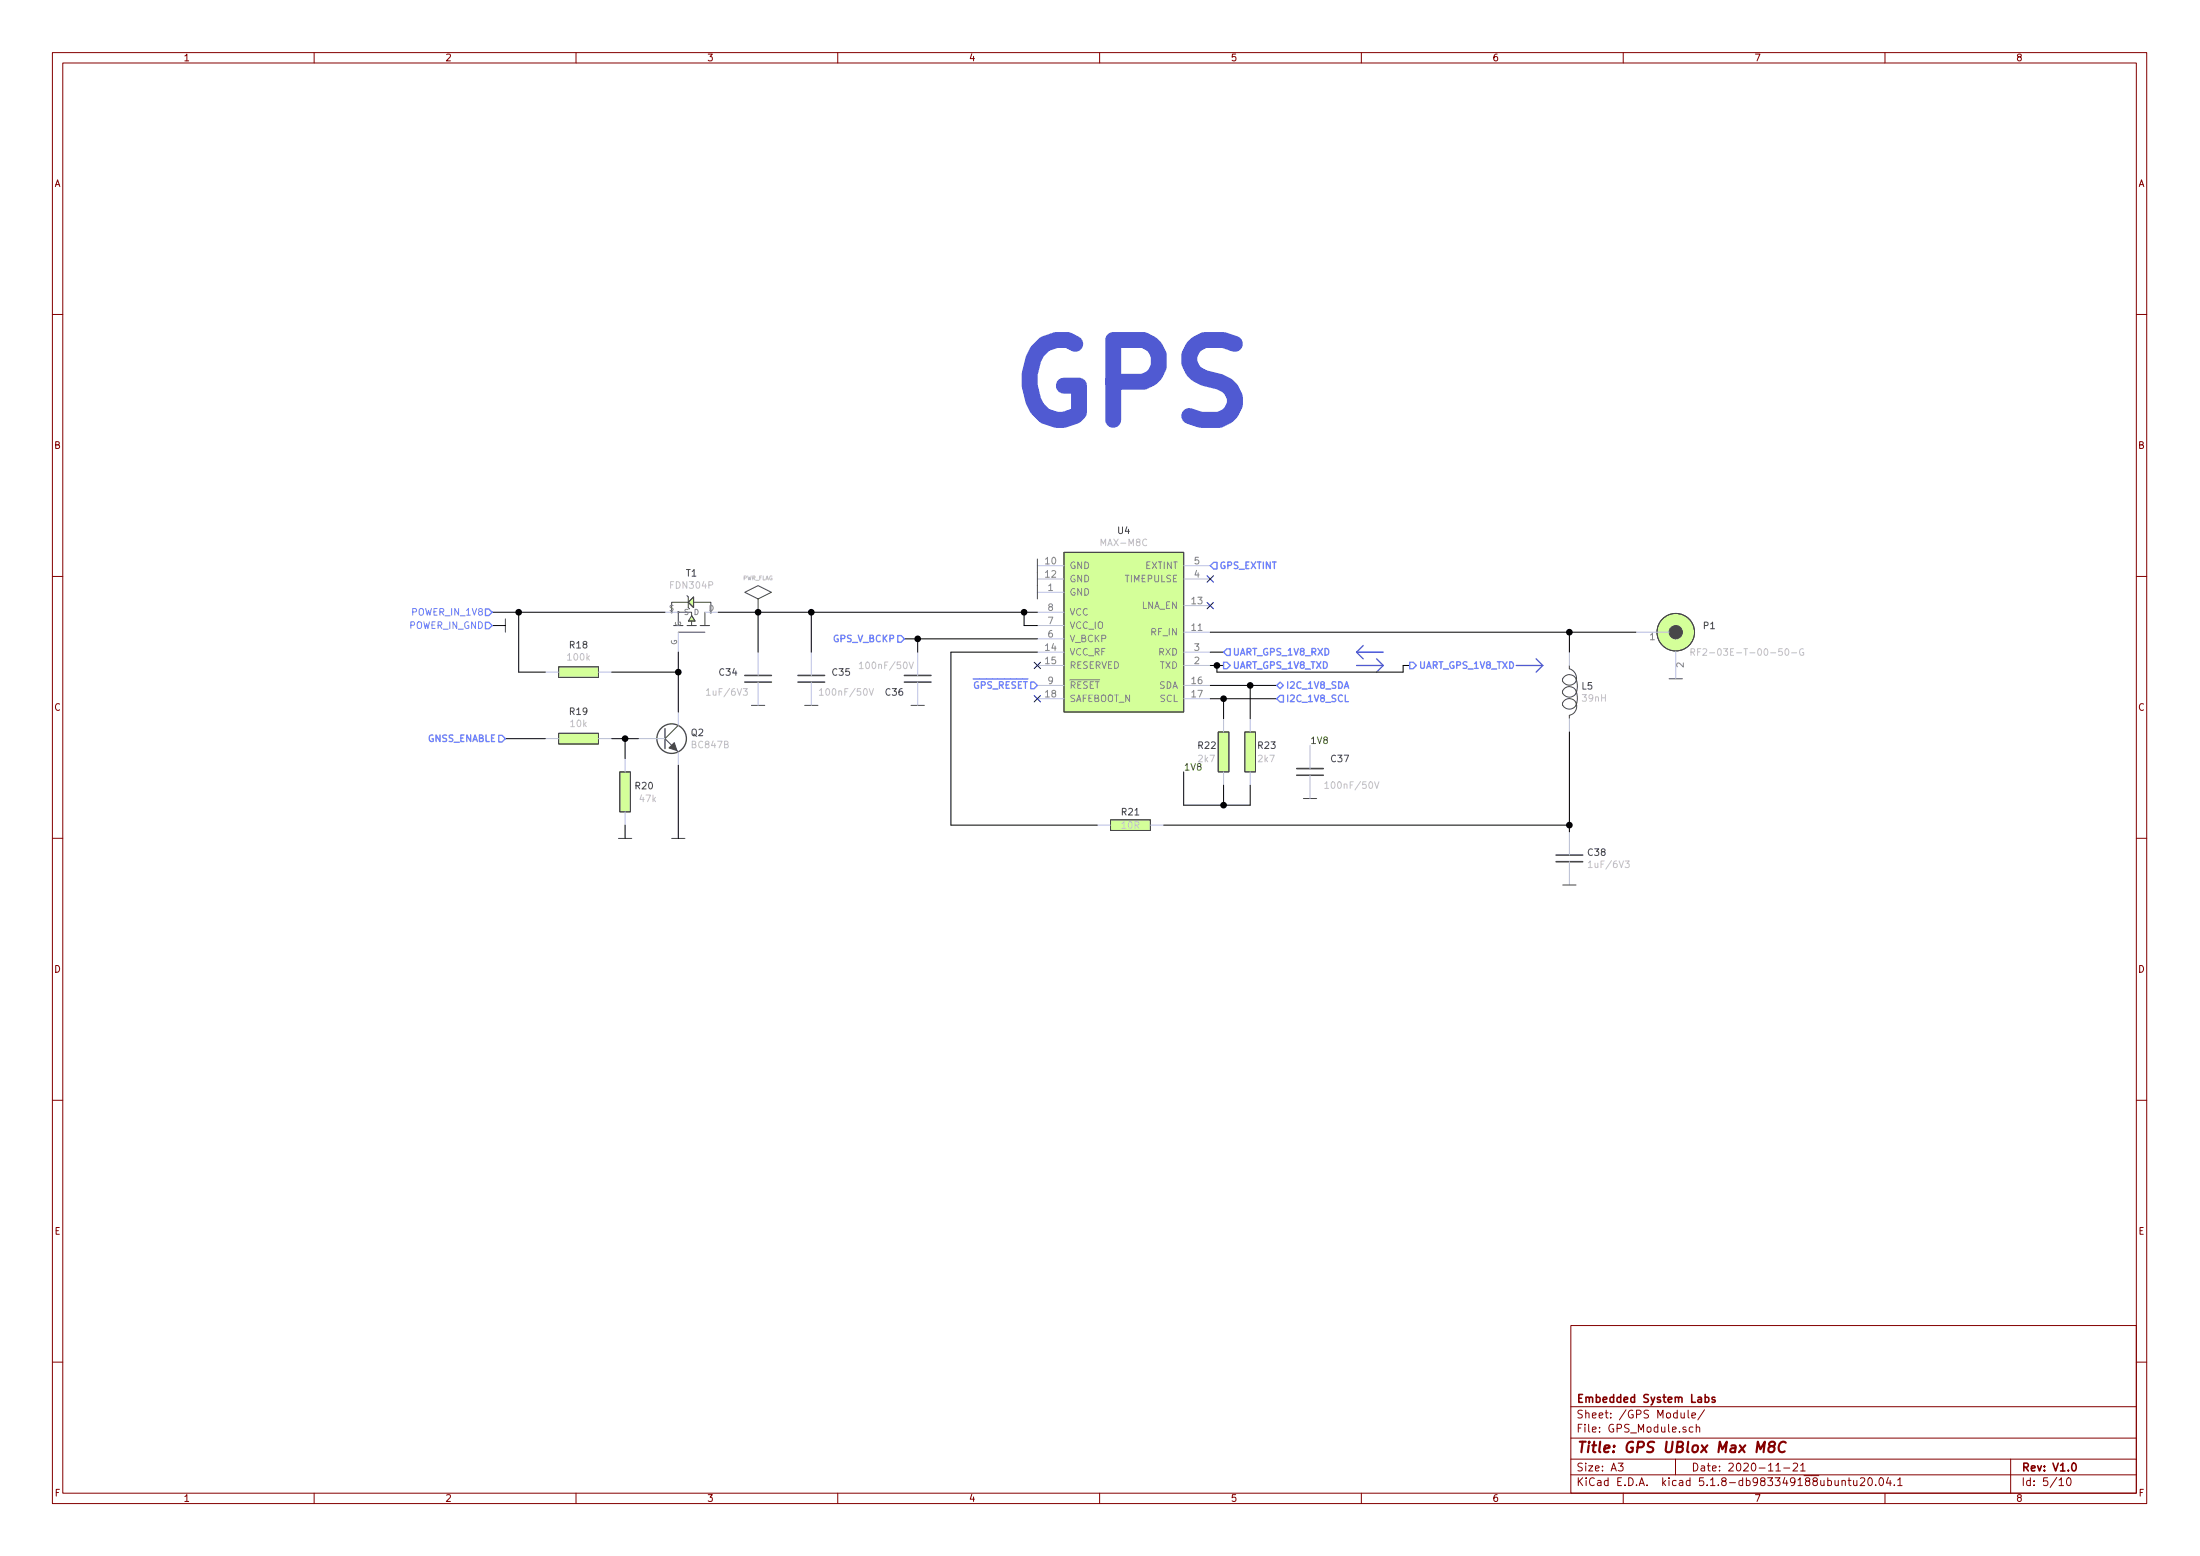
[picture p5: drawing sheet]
EESchema Schematic File Version 4
EELAYER 30 0
EELAYER END
$Descr A3 16535 11693
encoding utf-8
Sheet 5 10
Title "GPS UBlox Max M8C"
Date "2020-11-21"
Rev "V1.0"
Comp "Embedded System Labs"
Comment1 ""
Comment2 ""
Comment3 ""
Comment4 ""
$EndDescr
$Comp
L power:GND #PWR?
U 1 1
P 7800 4250
AR Path="/5C4D78BE" Ref="#PWR?"  Part="1" 
AR Path="/5BF6704F/5C4D78BE" Ref="#PWR?"  Part="1" 
AR Path="/5FB342F4/5C4D78BE" Ref="#PWR0131"  Part="1" 
F 0 "#PWR0131" H 7800 4350 30  0001 C CNN
F 1 "GND" H 7800 4150 30  0001 C CNN
F 2 "" H 7800 4250 60  0000 C CNN
F 3 "" H 7800 4250 60  0000 C CNN
	1    7800 4250
	0    1    1    0   
$EndComp
$Comp
L power:GND #PWR?
U 1 1
P 7800 4350
AR Path="/5C4D78D6" Ref="#PWR?"  Part="1" 
AR Path="/5BF6704F/5C4D78D6" Ref="#PWR?"  Part="1" 
AR Path="/5FB342F4/5C4D78D6" Ref="#PWR0132"  Part="1" 
F 0 "#PWR0132" H 7800 4450 30  0001 C CNN
F 1 "GND" H 7800 4250 30  0001 C CNN
F 2 "" H 7800 4350 60  0000 C CNN
F 3 "" H 7800 4350 60  0000 C CNN
	1    7800 4350
	0    1    1    0   
$EndComp
$Comp
L power:GND #PWR?
U 1 1
P 7800 4450
AR Path="/5C4D78F5" Ref="#PWR?"  Part="1" 
AR Path="/5BF6704F/5C4D78F5" Ref="#PWR?"  Part="1" 
AR Path="/5FB342F4/5C4D78F5" Ref="#PWR0133"  Part="1" 
F 0 "#PWR0133" H 7800 4550 30  0001 C CNN
F 1 "GND" H 7800 4350 30  0001 C CNN
F 2 "" H 7800 4450 60  0000 C CNN
F 3 "" H 7800 4450 60  0000 C CNN
	1    7800 4450
	0    1    1    0   
$EndComp
NoConn ~ 9100 4350
NoConn ~ 9100 4550
NoConn ~ 7800 5250
Text HLabel 7800 5150 0    50   Input ~ 10
~GPS_RESET
NoConn ~ 7800 5000
$Comp
L power:GND #PWR?
U 1 1
P 5100 6300
AR Path="/5C4D7DF2" Ref="#PWR?"  Part="1" 
AR Path="/5BF6704F/5C4D7DF2" Ref="#PWR?"  Part="1" 
AR Path="/5FB342F4/5C4D7DF2" Ref="#PWR0127"  Part="1" 
F 0 "#PWR0127" H 5100 6400 30  0001 C CNN
F 1 "GND" H 5100 6200 30  0001 C CNN
F 2 "" H 5100 6300 60  0000 C CNN
F 3 "" H 5100 6300 60  0000 C CNN
	1    5100 6300
	1    0    0    -1  
$EndComp
Wire Wire Line
	5100 6300 5100 5750
$Comp
L power:GND #PWR?
U 1 1
P 4700 6300
AR Path="/5C4D7E4C" Ref="#PWR?"  Part="1" 
AR Path="/5BF6704F/5C4D7E4C" Ref="#PWR?"  Part="1" 
AR Path="/5FB342F4/5C4D7E4C" Ref="#PWR0126"  Part="1" 
F 0 "#PWR0126" H 4700 6400 30  0001 C CNN
F 1 "GND" H 4700 6200 30  0001 C CNN
F 2 "" H 4700 6300 60  0000 C CNN
F 3 "" H 4700 6300 60  0000 C CNN
	1    4700 6300
	1    0    0    -1  
$EndComp
Wire Wire Line
	4600 5550 4700 5550
Wire Wire Line
	4700 5700 4700 5550
Connection ~ 4700 5550
Wire Wire Line
	4700 5550 4800 5550
Wire Wire Line
	4600 5050 5100 5050
Wire Wire Line
	5100 5050 5100 4900
Wire Wire Line
	5100 5050 5100 5350
Connection ~ 5100 5050
Wire Wire Line
	4100 5050 3900 5050
Wire Wire Line
	3900 5050 3900 4600
Wire Wire Line
	5000 4600 3900 4600
Connection ~ 3900 4600
Text HLabel 3800 5550 0    50   Input ~ 10
GNSS_ENABLE
Wire Wire Line
	3800 5550 4100 5550
Wire Wire Line
	5400 4600 5700 4600
Wire Wire Line
	7800 4700 7700 4700
Wire Wire Line
	7700 4700 7700 4600
Connection ~ 7700 4600
Wire Wire Line
	7700 4600 7800 4600
Wire Wire Line
	6900 4800 7800 4800
Wire Wire Line
	6900 4800 6900 4900
Wire Wire Line
	6100 4900 6100 4600
Connection ~ 6100 4600
Wire Wire Line
	6100 4600 7700 4600
Wire Wire Line
	5700 4900 5700 4600
Connection ~ 5700 4600
Wire Wire Line
	5700 4600 6100 4600
$Comp
L power:GND #PWR?
U 1 1
P 5700 5300
AR Path="/5C4D9CC6" Ref="#PWR?"  Part="1" 
AR Path="/5BF6704F/5C4D9CC6" Ref="#PWR?"  Part="1" 
AR Path="/5FB342F4/5C4D9CC6" Ref="#PWR0128"  Part="1" 
F 0 "#PWR0128" H 5700 5400 30  0001 C CNN
F 1 "GND" H 5700 5200 30  0001 C CNN
F 2 "" H 5700 5300 60  0000 C CNN
F 3 "" H 5700 5300 60  0000 C CNN
	1    5700 5300
	1    0    0    -1  
$EndComp
$Comp
L power:GND #PWR?
U 1 1
P 6100 5300
AR Path="/5C4D9CE3" Ref="#PWR?"  Part="1" 
AR Path="/5BF6704F/5C4D9CE3" Ref="#PWR?"  Part="1" 
AR Path="/5FB342F4/5C4D9CE3" Ref="#PWR0129"  Part="1" 
F 0 "#PWR0129" H 6100 5400 30  0001 C CNN
F 1 "GND" H 6100 5200 30  0001 C CNN
F 2 "" H 6100 5300 60  0000 C CNN
F 3 "" H 6100 5300 60  0000 C CNN
	1    6100 5300
	1    0    0    -1  
$EndComp
$Comp
L power:GND #PWR?
U 1 1
P 6900 5300
AR Path="/5C4D9D00" Ref="#PWR?"  Part="1" 
AR Path="/5BF6704F/5C4D9D00" Ref="#PWR?"  Part="1" 
AR Path="/5FB342F4/5C4D9D00" Ref="#PWR0130"  Part="1" 
F 0 "#PWR0130" H 6900 5400 30  0001 C CNN
F 1 "GND" H 6900 5200 30  0001 C CNN
F 2 "" H 6900 5300 60  0000 C CNN
F 3 "" H 6900 5300 60  0000 C CNN
	1    6900 5300
	1    0    0    -1  
$EndComp
Wire Wire Line
	11800 6250 11800 6200
$Comp
L power:GND #PWR?
U 1 1
P 11800 6650
AR Path="/5C4DB572" Ref="#PWR?"  Part="1" 
AR Path="/5BF6704F/5C4DB572" Ref="#PWR?"  Part="1" 
AR Path="/5FB342F4/5C4DB572" Ref="#PWR0138"  Part="1" 
F 0 "#PWR0138" H 11800 6750 30  0001 C CNN
F 1 "GND" H 11800 6550 30  0001 C CNN
F 2 "" H 11800 6650 60  0000 C CNN
F 3 "" H 11800 6650 60  0000 C CNN
	1    11800 6650
	1    0    0    -1  
$EndComp
$Comp
L power:GND #PWR?
U 1 1
P 12600 5100
AR Path="/5C4DBCE6" Ref="#PWR?"  Part="1" 
AR Path="/5BF6704F/5C4DBCE6" Ref="#PWR?"  Part="1" 
AR Path="/5FB342F4/5C4DBCE6" Ref="#PWR0139"  Part="1" 
F 0 "#PWR0139" H 12600 5200 30  0001 C CNN
F 1 "GND" H 12600 5000 30  0001 C CNN
F 2 "" H 12600 5100 60  0000 C CNN
F 3 "" H 12600 5100 60  0000 C CNN
	1    12600 5100
	1    0    0    -1  
$EndComp
Text HLabel 9600 5250 2    50   Input ~ 10
I2C_1V8_SCL
Text HLabel 9600 5150 2    50   BiDi ~ 10
I2C_1V8_SDA
Wire Notes Line width 10 style solid
	10400 5000 10200 5000
Wire Notes Line width 10 style solid
	10400 5000 10350 5050
Wire Notes Line width 10 style solid
	10400 5000 10350 4950
Wire Notes Line width 10 style solid
	10200 4900 10400 4900
Wire Notes Line width 10 style solid
	10200 4900 10250 4850
Wire Notes Line width 10 style solid
	10200 4900 10250 4950
Text HLabel 9200 4900 2    50   Input ~ 10
UART_GPS_1V8_RXD
Text HLabel 9200 5000 2    50   Output ~ 10
UART_GPS_1V8_TXD
Text HLabel 9100 4250 2    50   Input ~ 10
GPS_EXTINT
Wire Wire Line
	4700 6300 4700 6200
Wire Wire Line
	9100 4750 11800 4750
Wire Wire Line
	8750 6200 11800 6200
Wire Wire Line
	11800 6200 11800 5500
Connection ~ 11800 6200
Wire Wire Line
	11800 4750 11800 4900
Wire Wire Line
	11800 4750 12300 4750
Connection ~ 11800 4750
Wire Wire Line
	7150 4900 7150 6200
Wire Wire Line
	7150 6200 8250 6200
Wire Wire Line
	7150 4900 7800 4900
Wire Wire Line
	9100 5150 9400 5150
Wire Wire Line
	9600 5250 9200 5250
Wire Wire Line
	9400 5400 9400 5150
Connection ~ 9400 5150
Wire Wire Line
	9400 5150 9600 5150
Wire Wire Line
	9200 5400 9200 5250
Connection ~ 9200 5250
Wire Wire Line
	9200 5250 9100 5250
Text Notes 7550 3250 0    600  ~ 120
GPS
Text HLabel 10600 5000 2    50   Output ~ 10
UART_GPS_1V8_TXD
Wire Wire Line
	9100 4900 9200 4900
Wire Wire Line
	9100 5000 9150 5000
Wire Wire Line
	10550 5000 10600 5000
Connection ~ 9150 5000
Wire Wire Line
	9150 5000 9200 5000
Wire Wire Line
	10550 5050 10550 5000
Wire Wire Line
	9150 5000 9150 5050
Wire Wire Line
	9150 5050 10550 5050
Wire Notes Line width 10 style solid
	11600 5000 11400 5000
Wire Notes Line width 10 style solid
	11600 5000 11550 5050
Wire Notes Line width 10 style solid
	11600 5000 11550 4950
$Comp
L power:PWR_FLAG #FLG?
U 1 1
P 5700 4600
AR Path="/5C8A76DE" Ref="#FLG?"  Part="1" 
AR Path="/5BF6704F/5C8A76DE" Ref="#FLG?"  Part="1" 
AR Path="/5FB342F4/5C8A76DE" Ref="#FLG05"  Part="1" 
F 0 "#FLG05" H 5700 4870 30  0001 C CNN
F 1 "PWR_FLAG" H 5700 4858 30  0000 C CNN
F 2 "" H 5700 4600 60  0000 C CNN
F 3 "" H 5700 4600 60  0000 C CNN
	1    5700 4600
	1    0    0    -1  
$EndComp
Text HLabel 6800 4800 0    50   Input ~ 10
GPS_V_BCKP
Wire Wire Line
	6800 4800 6900 4800
Connection ~ 6900 4800
$Comp
L Gps_Module:MAX-M8C U4
U 1 1
P 8450 4750
F 0 "U4" H 8450 5515 50  0000 C CNN
F 1 "MAX-M8C" H 8450 5424 50  0000 C CNN
F 2 "UBlox_GPS:Max-M8C" H 8300 5250 50  0001 C CNN
F 3 "/home/mw/kicad_library/Schematic/Gps_Module/Components_Documentation/MAX-M8-FW3_DataSheet_(UBX-15031506).pdf" H 8300 5250 50  0001 C CNN
F 4 "-basic,+full,-minipcie" H 8450 4750 50  0001 C CNN "Variant"
F 5 "MAX-M8C" H 8450 4750 50  0001 C CNN "Package"
	1    8450 4750
	1    0    0    -1  
$EndComp
$Comp
L power:GND #PWR?
U 1 1
P 9850 6000
AR Path="/5C86B572" Ref="#PWR?"  Part="1" 
AR Path="/5BF6704F/5C86B572" Ref="#PWR?"  Part="1" 
AR Path="/5FB342F4/5C86B572" Ref="#PWR0137"  Part="1" 
F 0 "#PWR0137" H 9850 6100 30  0001 C CNN
F 1 "GND" H 9850 5900 30  0001 C CNN
F 2 "" H 9850 6000 60  0000 C CNN
F 3 "" H 9850 6000 60  0000 C CNN
	1    9850 6000
	1    0    0    -1  
$EndComp
$Comp
L Capacitors_Smd0402:100nF_0402 C35
U 1 1
P 6100 5100
F 0 "C35" H 6250 5150 50  0000 L CNN
F 1 "100nF/50V" H 6150 5000 50  0000 L CNN
F 2 "Capacitors_Smd_0402:100nF_0402" H 6100 5100 50  0001 C CNN
F 3 "Capacitors/Smd_0402/Components_Documentation/Vishay Capacitors.pdf" H 6100 5100 50  0001 C CNN
F 4 "SAMSUNG" H 6100 5100 50  0001 C CNN "Manufacturer"
F 5 "CL05B104KO5NNNC" H 6100 5100 50  0001 C CNN "Manufacturer Part Number"
F 6 "TME" H 6100 5100 50  0001 C CNN "Supplier"
F 7 "CL05B104KO5NNNC" H 6100 5100 50  0001 C CNN "Supplier Part Number"
F 8 "https://www.tme.eu/pl/details/cl05b104ko5nnnc/kondensatory-mlcc-smd-0402/samsung/" H 6100 5100 50  0001 C CNN "URL"
F 9 "0,03150" H 6100 5100 50  0001 C CNN "Price@1pc"
F 10 "0,02047" H 6100 5100 50  0001 C CNN "Price@1000pcs"
F 11 "WP" H 6100 5100 50  0001 C CNN "Developer"
F 12 "-basic,+full,-minipcie" H 6100 5100 50  0001 C CNN "Variant"
F 13 "0402" H 6100 5100 50  0001 C CNN "Package"
	1    6100 5100
	1    0    0    -1  
$EndComp
$Comp
L Capacitors_Smd0402:100nF_0402 C36
U 1 1
P 6900 5100
F 0 "C36" H 6650 5000 50  0000 L CNN
F 1 "100nF/50V" H 6450 5200 50  0000 L CNN
F 2 "Capacitors_Smd_0402:100nF_0402" H 6900 5100 50  0001 C CNN
F 3 "Capacitors/Smd_0402/Components_Documentation/Vishay Capacitors.pdf" H 6900 5100 50  0001 C CNN
F 4 "SAMSUNG" H 6900 5100 50  0001 C CNN "Manufacturer"
F 5 "CL05B104KO5NNNC" H 6900 5100 50  0001 C CNN "Manufacturer Part Number"
F 6 "TME" H 6900 5100 50  0001 C CNN "Supplier"
F 7 "CL05B104KO5NNNC" H 6900 5100 50  0001 C CNN "Supplier Part Number"
F 8 "https://www.tme.eu/pl/details/cl05b104ko5nnnc/kondensatory-mlcc-smd-0402/samsung/" H 6900 5100 50  0001 C CNN "URL"
F 9 "0,03150" H 6900 5100 50  0001 C CNN "Price@1pc"
F 10 "0,02047" H 6900 5100 50  0001 C CNN "Price@1000pcs"
F 11 "WP" H 6900 5100 50  0001 C CNN "Developer"
F 12 "-basic,+full,-minipcie" H 6900 5100 50  0001 C CNN "Variant"
F 13 "0402" H 6900 5100 50  0001 C CNN "Package"
	1    6900 5100
	1    0    0    -1  
$EndComp
$Comp
L Capacitors_Smd0402:100nF_0402 C37
U 1 1
P 9850 5800
F 0 "C37" H 10000 5900 50  0000 L CNN
F 1 "100nF/50V" H 9950 5700 50  0000 L CNN
F 2 "Capacitors_Smd_0402:100nF_0402" H 9850 5800 50  0001 C CNN
F 3 "Capacitors/Smd_0402/Components_Documentation/Vishay Capacitors.pdf" H 9850 5800 50  0001 C CNN
F 4 "SAMSUNG" H 9850 5800 50  0001 C CNN "Manufacturer"
F 5 "CL05B104KO5NNNC" H 9850 5800 50  0001 C CNN "Manufacturer Part Number"
F 6 "TME" H 9850 5800 50  0001 C CNN "Supplier"
F 7 "CL05B104KO5NNNC" H 9850 5800 50  0001 C CNN "Supplier Part Number"
F 8 "https://www.tme.eu/pl/details/cl05b104ko5nnnc/kondensatory-mlcc-smd-0402/samsung/" H 9850 5800 50  0001 C CNN "URL"
F 9 "0,03150" H 9850 5800 50  0001 C CNN "Price@1pc"
F 10 "0,02047" H 9850 5800 50  0001 C CNN "Price@1000pcs"
F 11 "WP" H 9850 5800 50  0001 C CNN "Developer"
F 12 "-basic,+full,-minipcie" H 9850 5800 50  0001 C CNN "Variant"
F 13 "0402" H 9850 5800 50  0001 C CNN "Package"
	1    9850 5800
	1    0    0    -1  
$EndComp
$Comp
L Capacitors_Smd0603:1uF_0603 C34
U 1 1
P 5700 5100
F 0 "C34" H 5400 5150 50  0000 L CNN
F 1 "1uF/6V3" H 5300 5000 50  0000 L CNN
F 2 "Capacitors_Smd_0603:1uF_0603" H 5550 5300 60  0001 C CNN
F 3 "Capacitors/Smd_0603/Components_Documentation/KEM_C1005_Y5V_SMD.pdf" H 5550 5300 60  0001 C CNN
F 4 "SAMSUNG" H 5700 5100 50  0001 C CNN "Manufacturer"
F 5 "CL10B105KO8NNNC" H 5700 5100 50  0001 C CNN "Manufacturer Part Number"
F 6 "TME" H 5700 5100 50  0001 C CNN "Supplier"
F 7 "CL10B105KO8NNNC" H 5700 5100 50  0001 C CNN "Supplier Part Number"
F 8 "https://www.tme.eu/pl/details/cl10b105ko8nnnc/kondensatory-mlcc-smd-0603/samsung/" H 5700 5100 50  0001 C CNN "URL"
F 9 "0,07530" H 5700 5100 50  0001 C CNN "Price@1pc"
F 10 "0,03514" H 5700 5100 50  0001 C CNN "Price@1000pcs"
F 11 "-basic,+full,-minipcie" H 5700 5100 50  0001 C CNN "Variant"
F 12 "0603" H 5700 5100 50  0001 C CNN "Package"
	1    5700 5100
	1    0    0    -1  
$EndComp
$Comp
L Capacitors_Smd0603:1uF_0603 C38
U 1 1
P 11800 6450
F 0 "C38" H 11931 6496 50  0000 L CNN
F 1 "1uF/6V3" H 11931 6405 50  0000 L CNN
F 2 "Capacitors_Smd_0603:1uF_0603" H 11650 6650 60  0001 C CNN
F 3 "Capacitors/Smd_0603/Components_Documentation/KEM_C1005_Y5V_SMD.pdf" H 11650 6650 60  0001 C CNN
F 4 "SAMSUNG" H 11800 6450 50  0001 C CNN "Manufacturer"
F 5 "CL10B105KO8NNNC" H 11800 6450 50  0001 C CNN "Manufacturer Part Number"
F 6 "TME" H 11800 6450 50  0001 C CNN "Supplier"
F 7 "CL10B105KO8NNNC" H 11800 6450 50  0001 C CNN "Supplier Part Number"
F 8 "https://www.tme.eu/pl/details/cl10b105ko8nnnc/kondensatory-mlcc-smd-0603/samsung/" H 11800 6450 50  0001 C CNN "URL"
F 9 "0,07530" H 11800 6450 50  0001 C CNN "Price@1pc"
F 10 "0,03514" H 11800 6450 50  0001 C CNN "Price@1000pcs"
F 11 "-basic,+full,-minipcie" H 11800 6450 50  0001 C CNN "Variant"
F 12 "0603" H 11800 6450 50  0001 C CNN "Package"
	1    11800 6450
	1    0    0    -1  
$EndComp
$Comp
L Inductors:39nH_0603 L5
U 1 1
P 11800 5200
F 0 "L5" H 11888 5246 50  0000 L CNN
F 1 "39nH" H 11888 5155 50  0000 L CNN
F 2 "Inductors:39nH_0603" H 11800 5200 50  0001 C CNN
F 3 "Inductors/Components_Documentation/39nH_0603.pdf" H 11800 5200 50  0001 C CNN
F 4 "Taiyo Yuden" H 11800 5200 50  0001 C CNN "Manufacturer"
F 5 "HK160839NH-T" H 11800 5200 50  0001 C CNN "Manufacturer Part Number"
F 6 "Mouser" H 11800 5200 50  0001 C CNN "Supplier"
F 7 "963-HK160839NH-T" H 11800 5200 50  0001 C CNN "Supplier Part Number"
F 8 "https://pl.mouser.com/ProductDetail/Taiyo-Yuden/HK160839NH-T?qs=sGAEpiMZZMsg%252By3WlYCkU5iuzh4MJmq0K%252BPh7fhRG94%3D" H 11800 5200 50  0001 C CNN "URL"
F 9 "0,45" H 11800 5200 50  0001 C CNN "Price@1pc"
F 10 "0,22" H 11800 5200 50  0001 C CNN "Price@1000pcs"
F 11 "-basic,+full,-minipcie" H 11800 5200 50  0001 C CNN "Variant"
F 12 "0603" H 11800 5200 50  0001 C CNN "Package"
	1    11800 5200
	1    0    0    -1  
$EndComp
$Comp
L RF_Connectors:RF2-03E-T-00-50-G P1
U 1 1
P 12600 4750
F 0 "P1" H 12400 4800 50  0000 R CNN
F 1 "RF2-03E-T-00-50-G" H 12500 4600 50  0000 R CNN
F 2 "RF_Connectors:RF2-03E-T-00-50-G" H 12650 5450 50  0001 C CNN
F 3 "Connectors/RF_Connectors/Components_Documentation/RF2-03E-T-00-50-G.pdf" H 12650 5450 50  0001 C CNN
F 4 "ADAM TECH" H 12600 4750 50  0001 C CNN "Manufacturer"
F 5 "RF2-03E-T-00-50-G" H 12600 4750 50  0001 C CNN "Manufacturer Part Number"
F 6 "TME" H 12600 4750 50  0001 C CNN "Supplier"
F 7 "RF2-03E-T-00-50-G" H 12600 4750 50  0001 C CNN "Supplier Part Number"
F 8 "https://www.tme.eu/pl/details/rf2-03e-t-00-50-g/zlacza-sma-smb-smc/adam-tech/" H 12600 4750 50  0001 C CNN "URL"
F 9 "5,70" H 12600 4750 50  0001 C CNN "Price@1pc"
F 10 "3,62" H 12600 4750 50  0001 C CNN "Price@1000pcs"
F 11 "WP" H 12600 4750 50  0001 C CNN "Developer"
F 12 "-basic,+full,-minipcie" H 12600 4750 50  0001 C CNN "Variant"
F 13 "THT_SMA" H 12600 4750 50  0001 C CNN "Package"
	1    12600 4750
	-1   0    0    -1  
$EndComp
$Comp
L Transistor_Bipolar:BC847B Q2
U 1 1
P 5000 5550
F 0 "Q2" H 5191 5596 50  0000 L CNN
F 1 "BC847B" H 5191 5505 50  0000 L CNN
F 2 "Transistor_Bipolar:BC847B_SOT23" H 5000 5550 60  0001 C CNN
F 3 "Transistors/Bipolar/Components_Documentation/BC84x(6_7).pdf" H 5000 5550 60  0001 C CNN
F 4 "	INFINEON TECHNOLOGIES" H 5000 5550 50  0001 C CNN "Manufacturer"
F 5 "BC847BE6327" H 5000 5550 50  0001 C CNN "Manufacturer Part Number"
F 6 "TME" H 5000 5550 50  0001 C CNN "Supplier"
F 7 "BC847BE6327" H 5000 5550 50  0001 C CNN "Supplier Part Number"
F 8 "https://www.tme.eu/pl/details/bc847be6327/tranzystory-npn-smd/infineon-technologies/" H 5000 5550 50  0001 C CNN "URL"
F 9 "0,1055" H 5000 5550 50  0001 C CNN "Price@1pc"
F 10 "0,0592" H 5000 5550 50  0001 C CNN "Price@1000pcs"
F 11 "-basic,+full,-minipcie" H 5000 5550 50  0001 C CNN "Variant"
F 12 "SOT23-3" H 5000 5550 50  0001 C CNN "Package"
	1    5000 5550
	1    0    0    -1  
$EndComp
$Comp
L Resistors_Smd0402:100k_0402 R18
U 1 1
P 4350 5050
F 0 "R18" V 4145 5050 50  0000 C CNN
F 1 "100k" V 4236 5050 50  0000 C CNN
F 2 "Resistor_Smd_0402:100k_0402" H 4950 4450 300 0001 C CNN
F 3 "Resistors/Smd_0402/Components_Documentation/crcw0402.pdf" H 4950 4450 300 0001 C CNN
F 4 "YAGEO" H 4350 5050 50  0001 C CNN "Manufacturer"
F 5 "	RC0402FR-07100K" H 4350 5050 50  0001 C CNN "Manufacturer Part Number"
F 6 "TME" H 4350 5050 50  0001 C CNN "Supplier"
F 7 "	RC0402FR-07100K" H 4350 5050 50  0001 C CNN "Supplier Part Number"
F 8 "https://www.tme.eu/pl/details/rc0402fr-07100k/rezystory-smd-0402/yageo/" H 4350 5050 50  0001 C CNN "URL"
F 9 "0,06998" H 4350 5050 50  0001 C CNN "Price@1pc"
F 10 "0,03626" H 4350 5050 50  0001 C CNN "Price@1000pcs"
F 11 "-basic,+full,-minipcie" H 4350 5050 50  0001 C CNN "Variant"
F 12 "0402" H 4350 5050 50  0001 C CNN "Package"
	1    4350 5050
	0    1    1    0   
$EndComp
$Comp
L Resistors_Smd0402:10k_0402 R19
U 1 1
P 4350 5550
F 0 "R19" V 4145 5550 50  0000 C CNN
F 1 "10k" V 4236 5550 50  0000 C CNN
F 2 "Resistor_Smd_0402:10k_0402" H 5100 5050 300 0001 C CNN
F 3 "Resistors/Smd_0402/Components_Documentation/crcw0402.pdf" H 5100 5050 300 0001 C CNN
F 4 "ROYAL OHM" H 4350 5550 50  0001 C CNN "Manufacturer"
F 5 "0402WGF1002TCE" H 4350 5550 50  0001 C CNN "Manufacturer Part Number"
F 6 "TME" H 4350 5550 50  0001 C CNN "Supplier"
F 7 "SMD0402-10K-1%" H 4350 5550 50  0001 C CNN "Supplier Part Number"
F 8 "https://www.tme.eu/pl/details/smd0402-10k-1%2525/rezystory-smd-0402/royal-ohm/0402wgf1002tce/" H 4350 5550 50  0001 C CNN "URL"
F 9 "0,03878" H 4350 5550 50  0001 C CNN "Price@1pc"
F 10 "0,01044" H 4350 5550 50  0001 C CNN "Price@1000pcs"
F 11 "-basic,+full,-minipcie" H 4350 5550 50  0001 C CNN "Variant"
F 12 "0402" H 4350 5550 50  0001 C CNN "Package"
	1    4350 5550
	0    1    1    0   
$EndComp
$Comp
L Resistors_Smd0402:2k7_0402 R22
U 1 1
P 9200 5650
F 0 "R22" H 9000 5700 50  0000 L CNN
F 1 "2k7" H 9000 5600 50  0000 L CNN
F 2 "Resistor_Smd_0402:2k7_0402" H 9550 5250 50  0001 C CNN
F 3 "Resistors/Smd_0402/Components_Documentation/crcw0402.pdf" H 9550 5250 50  0001 C CNN
F 4 "VISHAY" H 9200 5650 50  0001 C CNN "Manufacturer"
F 5 "CRCW04022K70FKTDBC" H 9200 5650 50  0001 C CNN "Manufacturer Part Number"
F 6 "TME" H 9200 5650 50  0001 C CNN "Supplier"
F 7 "CRCW04022K70FKTDBC" H 9200 5650 50  0001 C CNN "Supplier Part Number"
F 8 "https://www.tme.eu/pl/details/crcw04022k70fktdbc/rezystory-smd-0402/vishay/" H 9200 5650 50  0001 C CNN "URL"
F 9 "0,05466" H 9200 5650 50  0001 C CNN "Price@1pc"
F 10 "0,02403" H 9200 5650 50  0001 C CNN "Price@1000pcs"
F 11 "-basic,+full,-minipcie" H 9200 5650 50  0001 C CNN "Variant"
F 12 "0402" H 9200 5650 50  0001 C CNN "Package"
	1    9200 5650
	1    0    0    -1  
$EndComp
$Comp
L Resistors_Smd0402:2k7_0402 R23
U 1 1
P 9400 5650
F 0 "R23" H 9450 5700 50  0000 L CNN
F 1 "2k7" H 9450 5600 50  0000 L CNN
F 2 "Resistor_Smd_0402:2k7_0402" H 9750 5250 50  0001 C CNN
F 3 "Resistors/Smd_0402/Components_Documentation/crcw0402.pdf" H 9750 5250 50  0001 C CNN
F 4 "VISHAY" H 9400 5650 50  0001 C CNN "Manufacturer"
F 5 "CRCW04022K70FKTDBC" H 9400 5650 50  0001 C CNN "Manufacturer Part Number"
F 6 "TME" H 9400 5650 50  0001 C CNN "Supplier"
F 7 "CRCW04022K70FKTDBC" H 9400 5650 50  0001 C CNN "Supplier Part Number"
F 8 "https://www.tme.eu/pl/details/crcw04022k70fktdbc/rezystory-smd-0402/vishay/" H 9400 5650 50  0001 C CNN "URL"
F 9 "0,05466" H 9400 5650 50  0001 C CNN "Price@1pc"
F 10 "0,02403" H 9400 5650 50  0001 C CNN "Price@1000pcs"
F 11 "-basic,+full,-minipcie" H 9400 5650 50  0001 C CNN "Variant"
F 12 "0402" H 9400 5650 50  0001 C CNN "Package"
	1    9400 5650
	1    0    0    -1  
$EndComp
$Comp
L Transistor_Mosfet:FDN304P T1
U 1 1
P 5200 4650
F 0 "T1" V 5540 4650 50  0000 C CNN
F 1 "FDN304P" V 5449 4650 50  0000 C CNN
F 2 "Transistor_Mosfet:FDN304P_SOT23" H 6000 5400 50  0001 C CNN
F 3 "" H 6000 5400 50  0001 C CNN
F 4 "ON Semiconductor" H 5200 4650 50  0001 C CNN "Manufacturer"
F 5 "FDN304P" H 5200 4650 50  0001 C CNN "Manufacturer Part Number"
F 6 "Mouser" H 5200 4650 50  0001 C CNN "Supplier"
F 7 "512-FDN304P" H 5200 4650 50  0001 C CNN "Supplier Part Number"
F 8 "https://pl.mouser.com/ProductDetail/ON-Semiconductor-Fairchild/FDN304P?qs=GeD7q9OHBPxvyy2Fqp9AhQ%3D%3D" H 5200 4650 50  0001 C CNN "URL"
F 9 "1,55" H 5200 4650 50  0001 C CNN "Price@1pc"
F 10 "0,609" H 5200 4650 50  0001 C CNN "Price@1000pcs"
F 11 "WP" H 5200 4650 50  0001 C CNN "Developer"
F 12 "-basic,+full,-minipcie" H 5200 4650 50  0001 C CNN "Variant"
F 13 "SOT23-3" H 5200 4650 50  0001 C CNN "Package"
	1    5200 4650
	0    -1   -1   0   
$EndComp
$Comp
L Resistors_Smd0402:47k_0402 R20
U 1 1
P 4700 5950
F 0 "R20" H 4632 5996 50  0000 R CNN
F 1 "47k" H 4600 5900 50  0000 R CNN
F 2 "Resistor_Smd_0402:47k_0402" H 5000 5550 50  0001 C CNN
F 3 "Resistors/Smd_0402/Components_Documentation/crcw0402.pdf" H 5000 5550 50  0001 C CNN
F 4 "ROYAL OHM" H 4700 5950 50  0001 C CNN "Manufacturer"
F 5 "CQ02WGF4702TCE" H 4700 5950 50  0001 C CNN "Manufacturer Part Number"
F 6 "TME" H 4700 5950 50  0001 C CNN "Supplier"
F 7 "CQ0402-47K-1%" H 4700 5950 50  0001 C CNN "Supplier Part Number"
F 8 "https://www.tme.eu/pl/details/cq0402-47k-1%2525/rezystory-smd-0402/royal-ohm/cq02wgf4702tce/" H 4700 5950 50  0001 C CNN "URL"
F 9 "0,08078" H 4700 5950 50  0001 C CNN "Price@1pc"
F 10 "0,02962" H 4700 5950 50  0001 C CNN "Price@1000pcs"
F 11 "-basic,+full,-minipcie" H 4700 5950 50  0001 C CNN "Variant"
F 12 "0402" H 4700 5950 50  0001 C CNN "Package"
	1    4700 5950
	-1   0    0    -1  
$EndComp
Text HLabel 3700 4600 0    50   Input ~ 0
POWER_IN_1V8
Wire Wire Line
	3700 4600 3900 4600
Text HLabel 3700 4700 0    50   Input ~ 0
POWER_IN_GND
$Comp
L power:GND #PWR0135
U 1 1
P 3800 4700
F 0 "#PWR0135" H 3800 4800 30  0001 C CNN
F 1 "GND" H 3800 4600 30  0001 C CNN
F 2 "" H 3800 4700 60  0000 C CNN
F 3 "" H 3800 4700 60  0000 C CNN
	1    3800 4700
	0    1    1    0   
$EndComp
Wire Wire Line
	3800 4700 3700 4700
Wire Wire Line
	9400 5900 9400 6050
Wire Wire Line
	9400 6050 9200 6050
Wire Wire Line
	9200 6050 9200 5900
Wire Wire Line
	9200 6050 8900 6050
Wire Wire Line
	8900 6050 8900 5800
Connection ~ 9200 6050
Text Label 8900 5800 0    50   ~ 0
1V8
Text Label 9850 5600 0    50   ~ 0
1V8
$Comp
L Resistors_Smd0402:10R_0402 R21
U 1 1
P 8500 6200
F 0 "R21" V 8400 6200 50  0000 C CNN
F 1 "10R" V 8500 6200 50  0000 C CNN
F 2 "Resistor_Smd_0402:10R_0402" H 9000 5750 50  0001 C CNN
F 3 "Resistors/Smd_0402/Components_Documentation/crcw0402.pdf" H 9000 5750 50  0001 C CNN
F 4 "ROYAL OHM" H 8500 6200 50  0001 C CNN "Manufacturer"
F 5 "0402WGF100JTCE" H 8500 6200 50  0001 C CNN "Manufacturer Part Number"
F 6 "TME" H 8500 6200 50  0001 C CNN "Supplier"
F 7 "SMD0402-10R-1%" H 8500 6200 50  0001 C CNN "Supplier Part Number"
F 8 "https://www.tme.eu/pl/details/smd0402-10r-1%2525/rezystory-smd-0402/royal-ohm/0402wgf100jtce/" H 8500 6200 50  0001 C CNN "URL"
F 9 "0,03878" H 8500 6200 50  0001 C CNN "Price@1pc"
F 10 "0,01044" H 8500 6200 50  0001 C CNN "Price@1000pcs"
F 11 "0402" H 8500 6200 50  0001 C CNN "Package"
	1    8500 6200
	0    1    1    0   
$EndComp
$EndSCHEMATC
